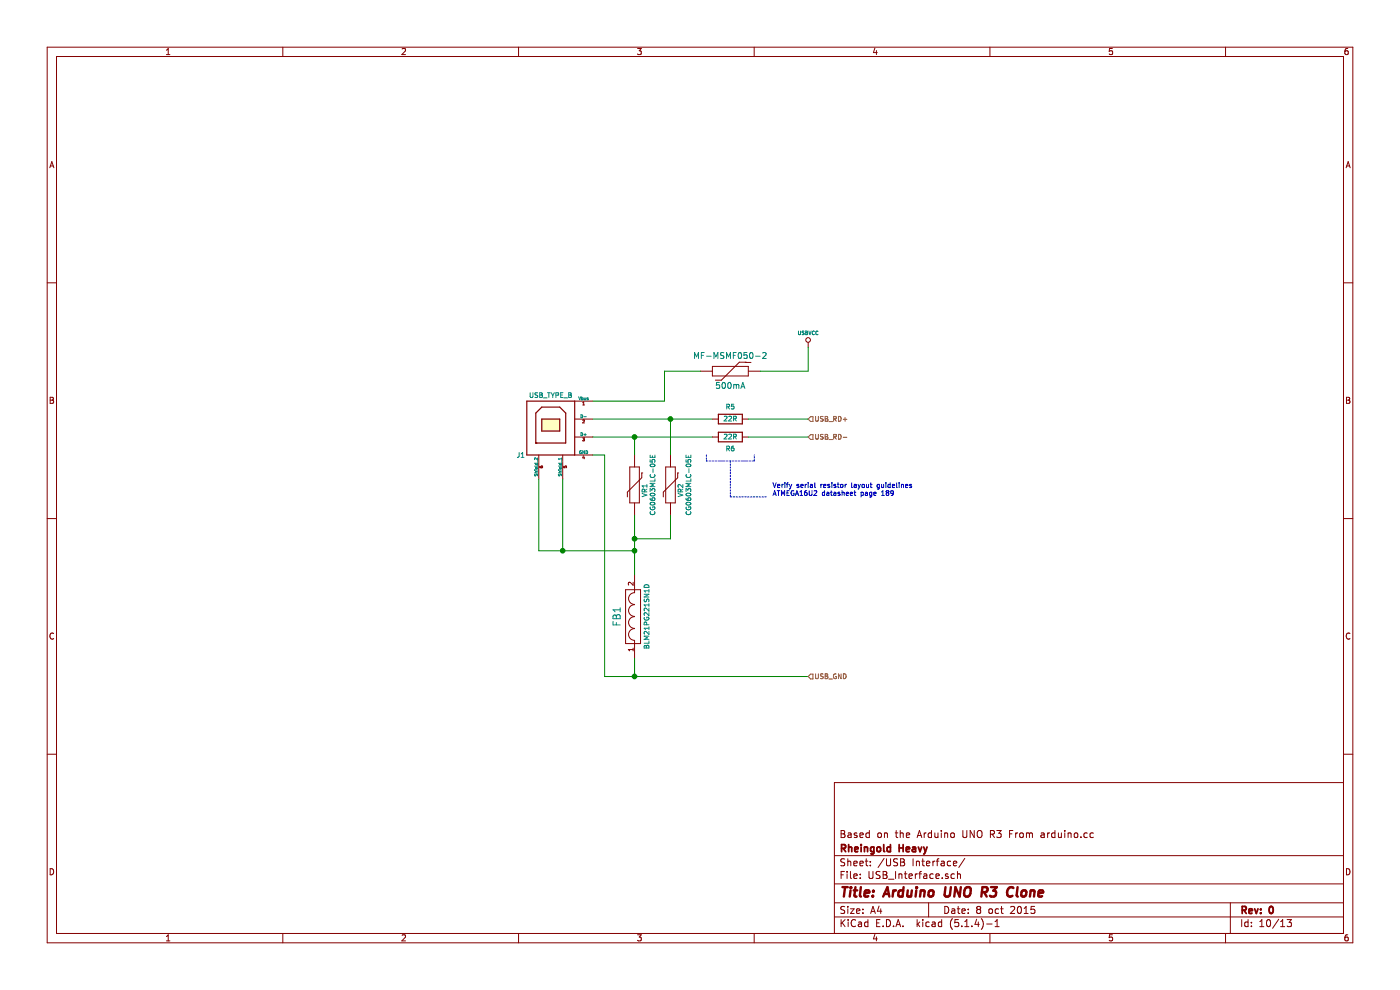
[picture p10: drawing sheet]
EESchema Schematic File Version 4
LIBS:Arduino_Uno_R3_From_Scratch-cache
EELAYER 30 0
EELAYER END
$Descr A4 11693 8268
encoding utf-8
Sheet 5 13
Title "Arduino UNO R3 Clone"
Date "8 oct 2015"
Rev "0"
Comp "Rheingold Heavy"
Comment1 "Based on the Arduino UNO R3 From arduino.cc"
Comment2 ""
Comment3 ""
Comment4 ""
$EndDescr
$Comp
L Arduino_Uno_R3_From_Scratch-rescue:THERMISTOR MF-MSMF050-2
U 1 1
P 6100 3100
F 0 "MF-MSMF050-2" V 6225 3100 50  0000 C CNN
F 1 "500mA" V 5975 3100 50  0000 C CNN
F 2 "~" H 6100 3100 60  0000 C CNN
F 3 "http://www.bourns.com/data/global/pdfs/mfmsmf.pdf" H 6100 3100 60  0001 C CNN
F 4 "500mA EMPERATURE DEPENDENT, PTC RESETTABLE FUSE" H 6100 3100 60  0001 C CNN "Characteristics"
F 5 "PTC Resettable Fuse on USBVCC" H 6100 3100 60  0001 C CNN "Description"
F 6 "Bourns" H 6100 3100 60  0001 C CNN "MFN"
F 7 "MF-MSMF050-2" H 6100 3100 60  0001 C CNN "MFP"
F 8 "SMD" H 6100 3100 60  0001 C CNN "Package ID"
F 9 "ANY" H 6100 3100 60  0001 C CNN "Source"
F 10 "N" H 6100 3100 60  0001 C CNN "Critical"
F 11 "USB_Cnxn" H 6100 3100 60  0001 C CNN "Subsystem"
F 12 "~" H 6100 3100 60  0001 C CNN "Notes"
	1    6100 3100
	0    -1   -1   0   
$EndComp
$Comp
L Device:R R5
U 1 1
P 6100 3500
F 0 "R5" V 6200 3500 40  0000 C CNN
F 1 "22R" V 6100 3500 40  0000 C CNN
F 2 "~" V 6030 3500 30  0000 C CNN
F 3 "http://www.yageo.com/NewPortal/yageodocoutput?fileName=/pdf/R-Chip/PYu-RC_Group_51_RoHS_L_3.pdf" H 6100 3500 30  0001 C CNN
F 4 "RES SMD 22 OHM 5% 1/8W 0805" H 6100 3500 60  0001 C CNN "Characteristics"
F 5 "22R USB Termination Resistor" H 6100 3500 60  0001 C CNN "Description"
F 6 "Yageo" H 6100 3500 60  0001 C CNN "MFN"
F 7 "RC0805JR-0722RL" H 6100 3500 60  0001 C CNN "MFP"
F 8 "SMD_0805" H 6100 3500 60  0001 C CNN "Package ID"
F 9 "ANY" H 6100 3500 60  0001 C CNN "Source"
F 10 "Y" H 6100 3500 60  0001 C CNN "Critical"
F 11 "USB_Cnxn" H 6100 3500 60  0001 C CNN "Subsystem"
F 12 "Must match 5% tolerance" H 6100 3500 60  0001 C CNN "Notes"
	1    6100 3500
	0    -1   -1   0   
$EndComp
$Comp
L Arduino_Uno_R3_From_Scratch:USB_TYPE_B J1
U 1 1
P 4600 3550
F 0 "J1" H 4350 3300 40  0000 C CNN
F 1 "USB_TYPE_B" H 4600 3800 40  0000 C CNN
F 2 "~" H 4625 3400 60  0000 C CNN
F 3 "http://images.ihscontent.net/vipimages/VipMasterIC/IC/TYEL/TYELS17825/TYELS17825-1.pdf" H 4625 3400 60  0001 C CNN
F 4 "4 CONTACT(S), FEMALE, RIGHT ANGLE USB TYPE-B CONNECTOR" H 4600 3550 60  0001 C CNN "Characteristics"
F 5 "USB Type-B Connector" H 4600 3550 60  0001 C CNN "Description"
F 6 "TE Connectivity" H 4600 3550 60  0001 C CNN "MFN"
F 7 "292304-1" H 4600 3550 60  0001 C CNN "MFP"
F 8 "PTH" H 4600 3550 60  0001 C CNN "Package ID"
F 9 "ANY" H 4600 3550 60  0001 C CNN "Source"
F 10 "Y" H 4600 3550 60  0001 C CNN "Critical"
F 11 "USB_Cnxn" H 4600 3550 60  0001 C CNN "Subsystem"
F 12 "Must match footprint" H 4600 3550 60  0001 C CNN "Notes"
	1    4600 3550
	1    0    0    -1  
$EndComp
$Comp
L Arduino_Uno_R3_From_Scratch-rescue:VR VR2
U 1 1
P 5600 4050
F 0 "VR2" V 5660 4004 40  0000 C TNN
F 1 "CG0603MLC-05E" V 5750 4050 40  0000 C CNN
F 2 "~" H 5600 4050 60  0000 C CNN
F 3 "http://www.bourns.com/data/global/pdfs/mlc.pdf" H 5600 4050 60  0001 C CNN
F 4 "VOLTAGE DEPENDENT RESISTOR, 5V, SURFACE MOUNT, CHIP, 0603," H 5600 4050 60  0001 C CNN "Characteristics"
F 5 "ESD Protection Varistor" H 5600 4050 60  0001 C CNN "Description"
F 6 "Bourns" H 5600 4050 60  0001 C CNN "MFN"
F 7 "CG0603MLC-05E" H 5600 4050 60  0001 C CNN "MFP"
F 8 "0603" H 5600 4050 60  0001 C CNN "Package ID"
F 9 "ANY" H 5600 4050 60  0001 C CNN "Source"
F 10 "N" H 5600 4050 60  0001 C CNN "Critical"
F 11 "USB_Cnxn" H 5600 4050 60  0001 C CNN "Subsystem"
F 12 "~" H 5600 4050 60  0001 C CNN "Notes"
	1    5600 4050
	1    0    0    -1  
$EndComp
Wire Wire Line
	4950 3500 5950 3500
Wire Wire Line
	5600 3500 5600 3800
$Comp
L Arduino_Uno_R3_From_Scratch-rescue:FILTER FB1
U 1 1
P 5300 5150
F 0 "FB1" H 5300 5300 60  0000 C CNN
F 1 "BLM21PG221SN1D" H 5300 5050 40  0000 C CNN
F 2 "~" H 5300 5150 60  0000 C CNN
F 3 "http://search.murata.co.jp/Ceramy/image/img/PDF/ENG/L0110S0100BLM21P.pdf" H 5300 5150 60  0001 C CNN
F 4 "2 A, FERRITE CHIP, EIA STD PACKAGE SIZE 0805" H 5300 5150 60  0001 C CNN "Characteristics"
F 5 "USB Ferrite Bead" H 5300 5150 60  0001 C CNN "Description"
F 6 "Murata" H 5300 5150 60  0001 C CNN "MFN"
F 7 "BLM21PG221SN1D" H 5300 5150 60  0001 C CNN "MFP"
F 8 "SMD_0805" H 5300 5150 60  0001 C CNN "Package ID"
F 9 "ANY" H 5300 5150 60  0001 C CNN "Source"
F 10 "N" H 5300 5150 60  0001 C CNN "Critical"
F 11 "USB_Cnxn" H 5300 5150 60  0001 C CNN "Subsystem"
F 12 "Must meet 2A tolerance rating" H 5300 5150 60  0001 C CNN "Notes"
	1    5300 5150
	0    -1   -1   0   
$EndComp
Wire Wire Line
	5300 4300 5300 4800
Wire Wire Line
	5300 5500 5300 5650
Wire Wire Line
	5550 3100 5850 3100
Wire Wire Line
	4950 3350 5550 3350
Wire Wire Line
	5550 3350 5550 3100
Wire Wire Line
	4950 3650 5950 3650
Wire Wire Line
	4950 3800 5050 3800
Wire Wire Line
	5050 3800 5050 5650
Wire Wire Line
	4700 4000 4700 4600
Wire Wire Line
	4500 4600 5300 4600
Connection ~ 5300 4600
Wire Wire Line
	4500 4000 4500 4600
Connection ~ 4700 4600
Wire Wire Line
	5600 4300 5600 4500
Wire Wire Line
	5600 4500 5300 4500
Connection ~ 5300 4500
Connection ~ 5600 3500
Text HLabel 6750 3500 2    40   Input ~ 0
USB_RD+
Text HLabel 6750 3650 2    40   Input ~ 0
USB_RD-
Wire Wire Line
	6250 3500 6750 3500
Wire Wire Line
	6250 3650 6750 3650
Text HLabel 6750 5650 2    40   Input ~ 0
USB_GND
Wire Wire Line
	5050 5650 6750 5650
Wire Wire Line
	6350 3100 6750 3100
Wire Wire Line
	6750 3100 6750 2900
Connection ~ 5300 5650
Wire Wire Line
	5300 3800 5300 3650
Connection ~ 5300 3650
Text Notes 6450 4150 0    40   ~ 0
Verify serial resistor layout guidelines\nATMEGA16U2 datasheet page 189
Wire Notes Line
	6100 3850 6100 4150
Wire Notes Line
	6100 4150 6400 4150
Wire Notes Line
	5900 3800 5900 3850
Wire Notes Line
	5900 3850 6300 3850
Wire Notes Line
	6300 3850 6300 3800
$Comp
L Arduino_Uno_R3_From_Scratch-rescue:VR VR1
U 1 1
P 5300 4050
F 0 "VR1" V 5360 4004 40  0000 C TNN
F 1 "CG0603MLC-05E" V 5450 4050 40  0000 C CNN
F 2 "~" H 5300 4050 60  0000 C CNN
F 3 "http://www.bourns.com/data/global/pdfs/mlc.pdf" H 5300 4050 60  0001 C CNN
F 4 "VOLTAGE DEPENDENT RESISTOR, 5V, SURFACE MOUNT, CHIP, 0603," H 5300 4050 60  0001 C CNN "Characteristics"
F 5 "ESD Protection Varistor" H 5300 4050 60  0001 C CNN "Description"
F 6 "Bourns" H 5300 4050 60  0001 C CNN "MFN"
F 7 "CG0603MLC-05E" H 5300 4050 60  0001 C CNN "MFP"
F 8 "0603" H 5300 4050 60  0001 C CNN "Package ID"
F 9 "ANY" H 5300 4050 60  0001 C CNN "Source"
F 10 "N" H 5300 4050 60  0001 C CNN "Critical"
F 11 "USB_Cnxn" H 5300 4050 60  0001 C CNN "Subsystem"
F 12 "~" H 5300 4050 60  0001 C CNN "Notes"
	1    5300 4050
	1    0    0    -1  
$EndComp
$Comp
L Device:R R6
U 1 1
P 6100 3650
F 0 "R6" V 6000 3650 40  0000 C CNN
F 1 "22R" V 6100 3650 40  0000 C CNN
F 2 "~" V 6030 3650 30  0000 C CNN
F 3 "http://www.yageo.com/NewPortal/yageodocoutput?fileName=/pdf/R-Chip/PYu-RC_Group_51_RoHS_L_3.pdf" H 6100 3650 30  0001 C CNN
F 4 "RES SMD 22 OHM 5% 1/8W 0805" H 6100 3650 60  0001 C CNN "Characteristics"
F 5 "22R USB Termination Resistor" H 6100 3650 60  0001 C CNN "Description"
F 6 "Yageo" H 6100 3650 60  0001 C CNN "MFN"
F 7 "RC0805JR-0722RL" H 6100 3650 60  0001 C CNN "MFP"
F 8 "SMD_0805" H 6100 3650 60  0001 C CNN "Package ID"
F 9 "ANY" H 6100 3650 60  0001 C CNN "Source"
F 10 "Y" H 6100 3650 60  0001 C CNN "Critical"
F 11 "USB_Cnxn" H 6100 3650 60  0001 C CNN "Subsystem"
F 12 "Must match 5% tolerance" H 6100 3650 60  0001 C CNN "Notes"
	1    6100 3650
	0    -1   -1   0   
$EndComp
$Comp
L Arduino_Uno_R3_From_Scratch:USBVCC #PWR025
U 1 1
P 6750 2900
F 0 "#PWR025" H 6750 2990 20  0001 C CNN
F 1 "USBVCC" H 6750 3020 30  0000 C CNN
F 2 "~" H 6750 2900 60  0000 C CNN
F 3 "~" H 6750 2900 60  0000 C CNN
	1    6750 2900
	1    0    0    -1  
$EndComp
$EndSCHEMATC
